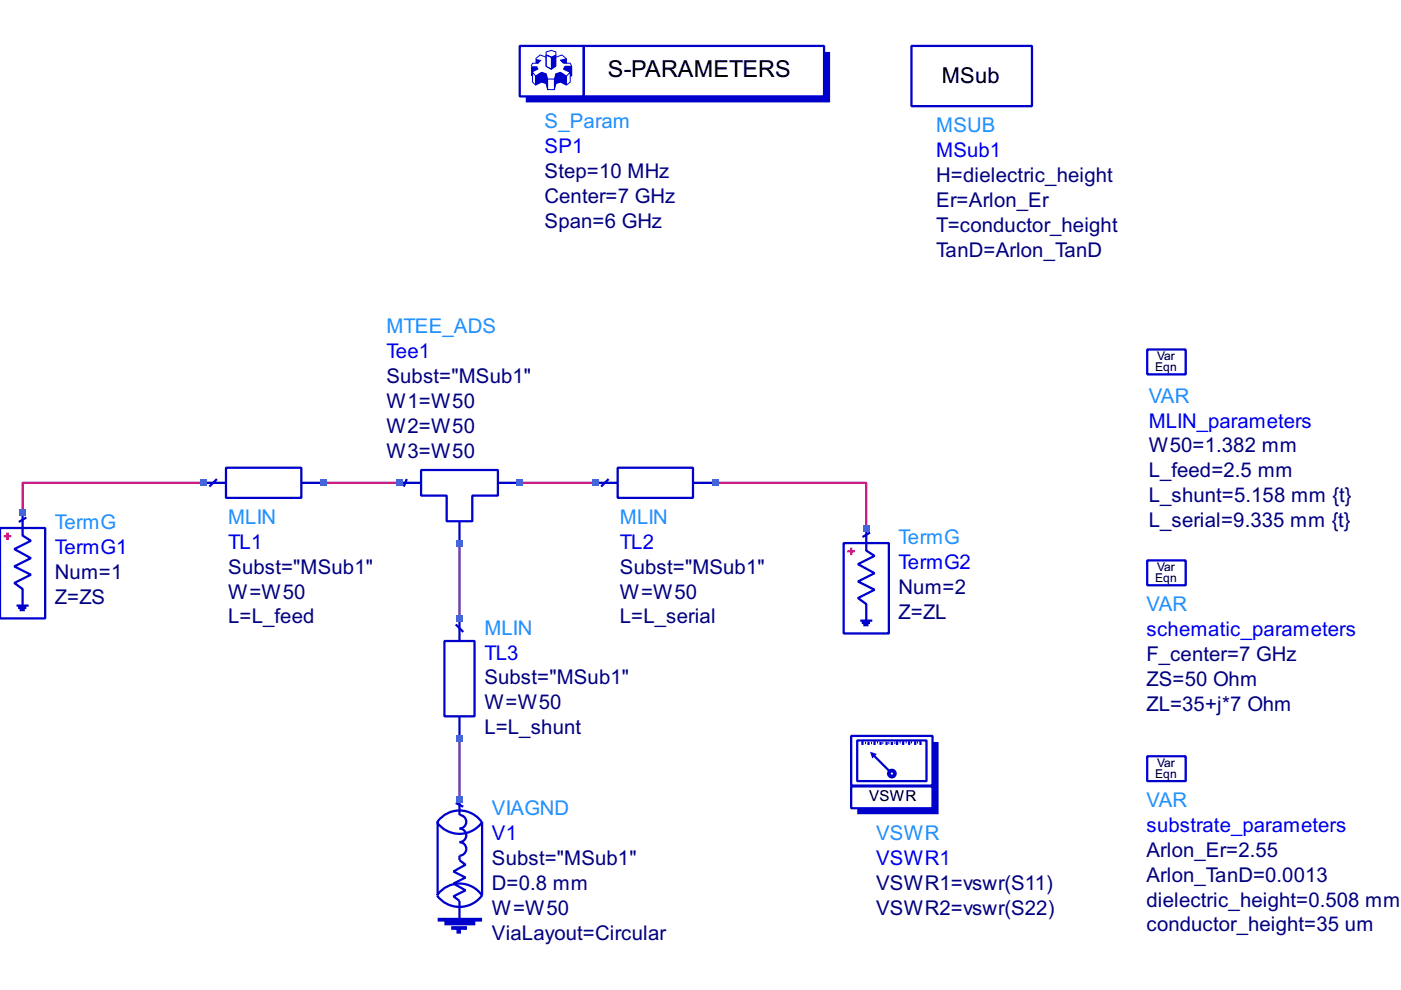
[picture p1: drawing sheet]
<svg xmlns="http://www.w3.org/2000/svg" width="297mm" height="210mm" viewBox="0 0 297 210" stroke-linecap="round" stroke-linejoin="round" font-family="sans-serif">
<path d="M43.1 102.4h-38.3v6.4M68.7 102.4h15.9M97.4 115.1v16M110.2 102.4h16M151.7 102.4h32v9.6M97.4 156.7v12.7" fill="none" stroke="#c71585" stroke-width=".48"/>
<path d="M243.2 74.1h8.2v5.3h-8.2z" fill="none" stroke="#0000cd" stroke-width=".48"/>
<path d="M243.4 79.4h8v-5.1h.1v5.2h-8.1z" fill="#0000cd"/>
<g fill="none" stroke="#0000cd" stroke-width=".48">
<path d="M110.2 9.7h13.6v10.7h-13.6zM123.8 9.7h50.9v10.7h-50.9zM193.2 9.7h25.6v12.8h-25.6zM47.9 99.2h16v6.4h-16zM89.3 99.7h16.3v5.4h-5.5v5.4h-5.4v-5.4h-5.4zM131 99.2h15.9v6.4h-15.9zM0 112h9.6v19.1h-9.6zM4.8 108.8v4.7l1.7 1.2-3.5 1.7 3.5 1.9-3.5 1.8 3.5 1.8-3.5 1.7 1.8 1.3v3.5M5.6 109.7l-1.6 1M43.6 102.4h4.3M46 101.6l-1.6 1.6M63.9 102.4h4.3"/>
<path d="M84.6 102.4h4.7M86.2 101.6l-.6 1.6M97.4 110.5v4.6M105.7 102.4h4.5M126.6 102.4h4.4M129 101.6l-1.6 1.6M146.9 102.4h4.3M178.9 115.1h9.6v19.2h-9.6zM183.7 112v4.7l1.7 1.2-3.5 1.7 3.5 1.9-3.5 1.8 3.5 1.7-3.5 1.8 1.8 1.3v3.5M184.5 112.9l-1.6 1M3.5 128.4h2.6M3.8 128.9h1.8"/>
<path d="M4.2 129.4h1.1M94.2 135.9h6.4v16h-6.4zM96.6 132.4l1.6 1.6M97.4 131.6v4.3M182.4 131.6h2.5M182.7 132.1h1.8M183 132.6h1.1M97.4 151.9v4.3M92.8 174.1v15.8M92.8 174.2a5.8 5.8 0 0 1 9.3 .1M96.6 170.2l1.6 .8M97.4 169.4v3.4a1.44 1.44 0 0 1 1.5 1.4 1.44 1.44 0 0 1-1.5 1.5 1.44 1.44 0 0 1 1.5 1.4 1.44 1.44 0 0 1-1.5 1.4 1.44 1.44 0 0 1 1.5 1.5 1.44 1.44 0 0 1-1.5 1.4v1l1.3 .9-2.6 1.5 2.6 1.3-2.6 1.2 2.6 1.5-2.6 1.2 1.3 1v4"/>
<path d="M102.2 174.2v15.5M102.3 174.3a5.9 5.9 0 0 1-9.6 .1M92.8 189.6a5.8 5.8 0 0 1 9.3 .2M102.3 189.8a5.9 5.9 0 0 1-9.6 .1"/>
</g>
<path d="M.8 113.7h1.6M1.6 112.9v1.6M179.7 116.9h1.6M180.5 116.1v1.6" fill="none" stroke="#ff4500" stroke-width=".48"/>
<path d="M92.8 195h9.4M94.2 195.8h6.6M95.7 196.8h3.3M96.8 197.6h.9" fill="none" stroke="#0000cd" stroke-width=".8" stroke-linecap="butt"/>
<g fill="none" stroke="#0000cd" stroke-width=".21">
<path d="M113.6 16.1l1.2-.8v2.1l-1.2 .6zM113.6 16.1l-.7-.8v2.1l.7 .6M114.2 13.4h-1.3l-.3 .6M114.8 15.3l1 .3v2.1l-1-.3M115.8 11l1.1-.3 1 .3v.7l-1 .4-1.1-.4zM115.8 11.7v2.3l1.1 .7 1-.7v-2.3M115.8 12.1l-1.3-.4-.9 .8M115.8 17.7l.3 1.3M115.8 15.6l.3 1.2M116.1 19h1.4M116.1 16.8v2.2M116.1 16.8h1.4"/>
<path d="M117.5 16.8v2.2M117.9 12.1l1.2-.4 1 .8M117.9 17.7l-.4 1.3M117.9 15.6l-.4 1.2M118.8 15.3l1.3 .8v1.9l-1.3-.6zM118.8 15.3l-.9 .3v2.1l.9-.3M120.1 13.4v-.9l-1.3 .3 .7 .6h1.4l.3 .6M120.1 16.1l.8-.8v2.1l-.8 .6M121.2 14v2.1h-.3M121.2 14h-1.4l-.3 .7 1.4 .6"/>
</g>
<g fill="#0000cd">
<path d="M111.5 20.4h63.2v-9.4h1.3v10.7h-64.5z"/>
<path d="M116.9 12.1l1-.4v2.3l-1 .7z"/>
</g>
<path d="M115.8 11.7l1.1 .4v2.6l-1.1-.7zM115.8 11.7l1.1 .4" fill="none" stroke="#0000cd" stroke-width=".21"/>
<path d="M117.7 15.6v3.4" fill="none" stroke="#0000cd" stroke-width=".32"/>
<g fill="#0000cd">
<path d="M113.6 16.1l1.2-.8v2.1l-1.2 .6z"/>
<path d="M117.9 15.6l.9-.3v2.1l-.9 .3z"/>
<path d="M118.8 15.3l1.3 .8v1.9l-1.3-.6z"/>
<path d="M119.8 14h1.4v2.1h-.3v-.8l-1.4-.6z"/>
<path d="M118.8 12.8l1.3-.3v.9h-.6z"/>
<path d="M114.8 15.3l1 .3 .3 1.2v2.2l-.3-1.3-1-.3z"/>
<path d="M113.6 12.5l1.2 .3-.6 .6h-.6z"/>
<path d="M112.6 14h1.3l.3 .7-1.3 .6v.8h-.3z"/>
</g>
<path d="M243.2 118.8h8.2v5.3h-8.2z" fill="none" stroke="#0000cd" stroke-width=".48"/>
<path d="M243.4 124.1h8v-5.1h.1v5.2h-8.1z" fill="#0000cd"/>
<path d="M243.2 160.3h8.2v5.3h-8.2z" fill="none" stroke="#0000cd" stroke-width=".48"/>
<path d="M243.4 165.6h8v-5.1h.1v5.3h-8.1z" fill="#0000cd"/>
<path d="M180.5 156h17.2v10.6h-17.2zM181.7 157h14.7v8.6h-14.7zM180.5 166.7h17.2v4.7h-17.2zM185.1 160l3.5 3.5" fill="none" stroke="#0000cd" stroke-width=".48"/>
<circle cx="189.1" cy="164" r=".64" fill="none" stroke="#0000cd" stroke-width=".8" stroke-linecap="butt"/>
<path d="M184.5 159.4l1.4 .5-1 .9z" fill="#0000cd"/>
<path d="M183.5 157.3v.5M184.8 157.3v.5M186.1 157.1v.5M187.2 157.3v.5M188.5 157.3v.5M189.7 157.3v.5M190.8 157.1v.5M192.1 157.1v.5M193.2 157.1v.5M194.5 157.1v.5" fill="none" stroke="#0000cd" stroke-width=".21"/>
<path d="M182.9 157.1v.8M184.1 157.3v.6M185.4 157.1v.8M186.7 157.3v.6M188 157.3v.6M189.1 157.3v.6M190.2 157.1v.8M191.5 157.1v.8M192.8 157.1v.8M194 157.1v.8M195.2 157.1v.8" fill="none" stroke="#0000cd" stroke-width=".48"/>
<path d="M181.7 171.4h16v-14.1h1.3v15.3h-17.3z" fill="#0000cd"/>
<g fill="#4169e1">
<path d="M4.2 108.1h1.2v1.3h-1.2z"/>
<path d="M42.5 101.7h1.3v1.3h-1.3z"/>
<path d="M68 101.7h1.3v1.3h-1.3z"/>
<path d="M84 101.7h1.3v1.3h-1.3z"/>
<path d="M96.8 168.8h1.3v1.3h-1.3z"/>
<path d="M96.8 156h1.3v1.3h-1.3z"/>
<path d="M96.8 130.5h1.3v1.3h-1.3z"/>
<path d="M96.8 114.5h1.3v1.3h-1.3z"/>
<path d="M109.6 101.7h1.2v1.3h-1.2z"/>
<path d="M125.5 101.7h1.3v1.3h-1.3z"/>
<path d="M151.1 101.7h1.3v1.3h-1.3z"/>
<path d="M183 111.3h1.3v1.3h-1.3z"/>
</g>
<text font-size="5" x="128.9" y="16.4">S-PARAMETERS</text>
<text font-size="4.6" x="199.7" y="17.5">MSub</text>
<g font-size="4.3" fill="#1e90ff">
<text x="115.5" y="27.2">S_Param</text>
<text x="198.5" y="28">MSUB</text>
<text x="81.9" y="70.7">MTEE_ADS</text>
<text x="243.6" y="85.4">VAR</text>
<text x="11.7" y="112.2">TermG</text>
<text x="48.4" y="111.1">MLIN</text>
<text x="131.4" y="111.1">MLIN</text>
<text x="190.5" y="115.4">TermG</text>
<text x="243.1" y="129.6">VAR</text>
<text x="102.7" y="134.6">MLIN</text>
<text x="104.3" y="172.9">VIAGND</text>
<text x="243.1" y="171.1">VAR</text>
<text x="185.7" y="178.2">VSWR</text>
</g>
<g font-size="4.3" fill="#00f">
<text x="115.5" y="32.5">SP1</text>
<text x="198.5" y="33.3">MSub1</text>
<text x="81.9" y="76">Tee1</text>
<text x="243.6" y="90.6">MLIN_parameters</text>
<text x="11.7" y="117.5">TermG1</text>
<text x="48.4" y="116.4">TL1</text>
<text x="131.4" y="116.4">TL2</text>
<text x="190.5" y="120.7">TermG2</text>
<text x="243.1" y="134.9">schematic_parameters</text>
<text x="102.7" y="139.8">TL3</text>
<text x="104.3" y="178.2">V1</text>
<text x="243.1" y="176.4">substrate_parameters</text>
<text x="185.7" y="183.4">VSWR1</text>
</g>
<g font-size="4.3" fill="#000080">
<text x="115.5" y="37.8">Step=10 MHz</text>
<text x="198.5" y="38.6">H=dielectric_height</text>
<text x="115.5" y="43.1">Center=7 GHz</text>
<text x="198.5" y="43.9">Er=Arlon_Er</text>
<text x="115.5" y="48.3">Span=6 GHz</text>
<text x="198.5" y="49.1">T=conductor_height</text>
<text x="198.5" y="54.4">TanD=Arlon_TanD</text>
<text x="81.9" y="81.2">Subst=&quot;MSub1&quot;</text>
<text x="81.9" y="86.5">W1=W50</text>
<text x="81.9" y="91.8">W2=W50</text>
<text x="243.6" y="95.9">W50=1.382 mm</text>
<text x="81.9" y="97">W3=W50</text>
<text x="243.6" y="101.2">L_feed=2.5 mm</text>
<text x="243.6" y="106.5">L_shunt=5.158 mm {t}</text>
<text x="243.6" y="111.7">L_serial=9.335 mm {t}</text>
<text x="11.7" y="122.7">Num=1</text>
<text x="48.4" y="121.6">Subst=&quot;MSub1&quot;</text>
<text x="131.4" y="121.6">Subst=&quot;MSub1&quot;</text>
<text x="190.5" y="125.9">Num=2</text>
<text x="11.7" y="128">Z=ZS</text>
<text x="48.4" y="126.9">W=W50</text>
<text x="131.4" y="126.9">W=W50</text>
<text x="190.5" y="131.2">Z=ZL</text>
<text x="48.4" y="132.2">L=L_feed</text>
<text x="131.4" y="132.2">L=L_serial</text>
<text x="243.1" y="140.2">F_center=7 GHz</text>
<text x="102.7" y="145.1">Subst=&quot;MSub1&quot;</text>
<text x="243.1" y="145.4">ZS=50 Ohm</text>
<text x="102.7" y="155.6">L=L_shunt</text>
<text x="102.7" y="150.4">W=W50</text>
<text x="243.1" y="150.7">ZL=35+j*7 Ohm</text>
<text x="104.3" y="183.4">Subst=&quot;MSub1&quot;</text>
<text x="243.1" y="181.7">Arlon_Er=2.55</text>
<text x="104.3" y="188.7">D=0.8 mm</text>
<text x="185.7" y="188.7">VSWR1=vswr(S11)</text>
<text x="243.1" y="186.9">Arlon_TanD=0.0013</text>
<text x="104.3" y="194">W=W50</text>
<text x="185.7" y="194">VSWR2=vswr(S22)</text>
<text x="243.1" y="197.5">conductor_height=35 um</text>
<text x="243.1" y="192.2">dielectric_height=0.508 mm</text>
<text x="104.3" y="199.2">ViaLayout=Circular</text>
</g>
<text font-size="3.2" x="184.3" y="169.9">VSWR</text>
<g font-size="2.6">
<text x="245.3" y="76.3">Var</text>
<text x="244.9" y="78.7">Eqn</text>
<text x="244.9" y="123.4">Eqn</text>
<text x="245.3" y="121">Var</text>
<text x="244.9" y="164.9">Eqn</text>
<text x="245.3" y="162.5">Var</text>
</g>
</svg>
